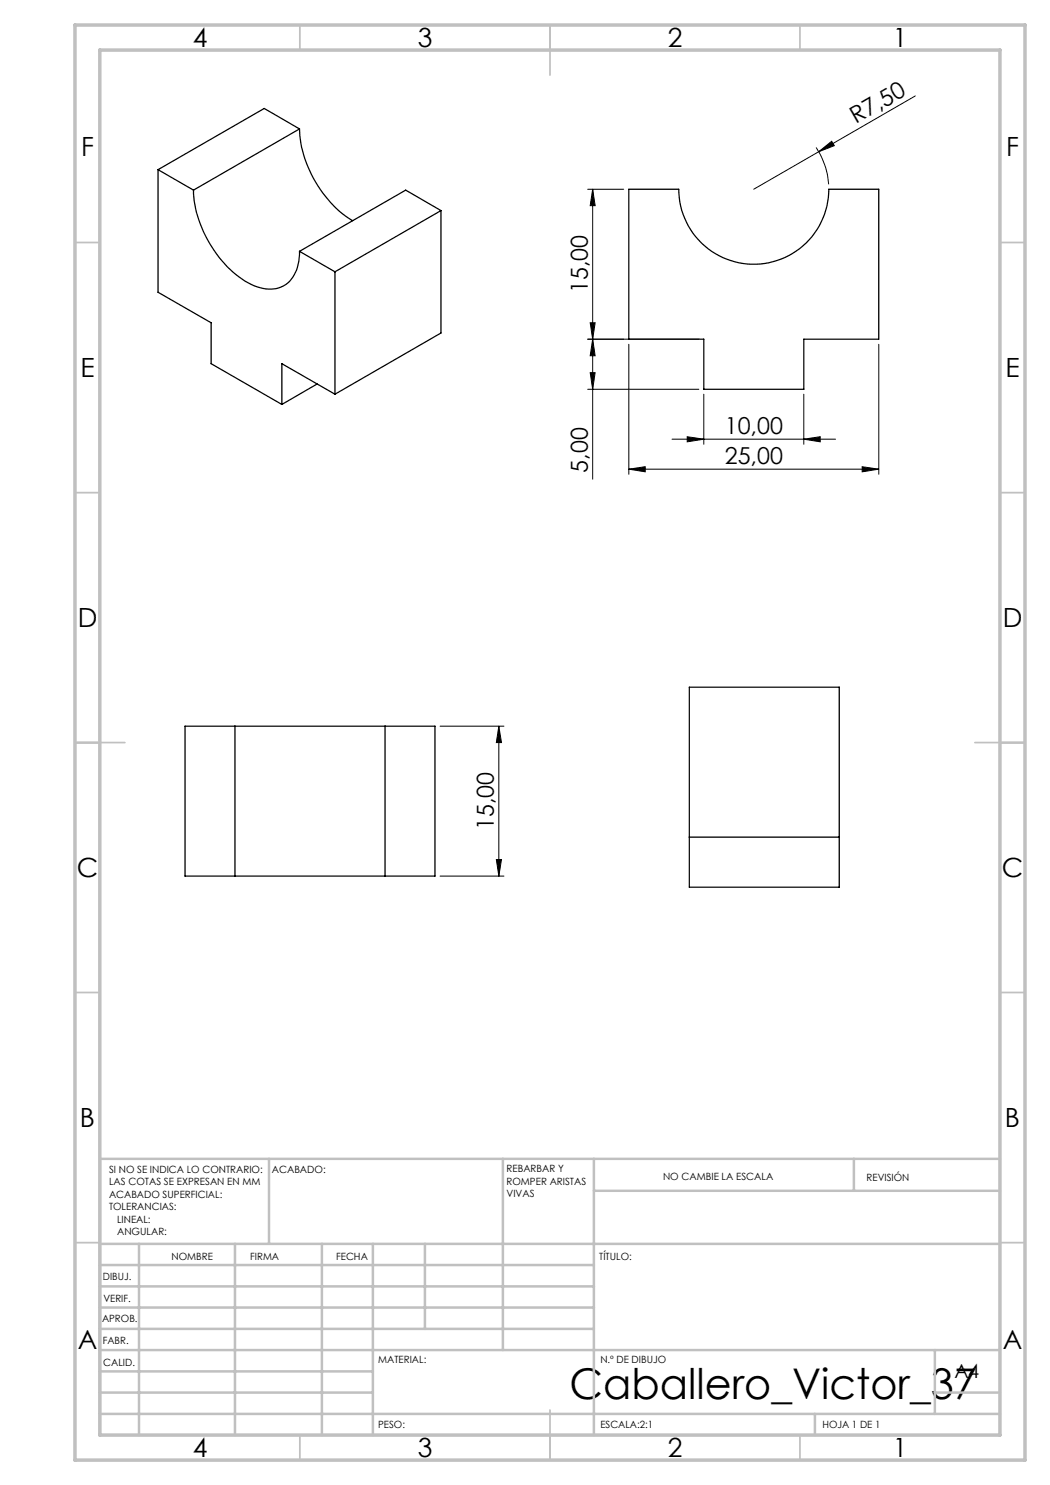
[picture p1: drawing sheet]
<svg xmlns="http://www.w3.org/2000/svg" width="210mm" height="297mm" viewBox="0 0 210 297" stroke-linecap="round" stroke-linejoin="round" font-family="sans-serif">
<g fill="none" stroke="#000" stroke-width=".2">
<path d="M183.1 19.2l-19.3 11.1M117.5 37.8h7.2M118.5 37.8l.5 3.3h-1zM118.5 37.8v58M163.2 29.5a15.3 15.3 0 0 1 2.5 7.4M163.8 30.3l2.5-2 .6 .8zM163.8 30.3l-13.1 7.5M117.5 77.9h22.3M118 64.6h1l-.5 3.2zM118 74.5h1l-.5 3.4zM118.5 67.8l.5 3.4h-1zM125.8 68.9v26"/>
<path d="M139.8 67.8h-22.3M140.8 78.8v10.1M160.8 78.8v10.1M175.8 68.9v26M125.8 93.8l3.2-.5v1.1zM125.8 93.8h50M134.4 87.8h32.7M137.4 87.3l3.4 .5-3.4 .6zM160.8 87.8l3.2-.5v1.1zM172.4 93.3l3.4 .5-3.4 .6zM88 145.2h12.8M99.8 145.2l.5 3.3h-1z"/>
<path d="M99.8 145.2v30M88 175.2h12.8M99.3 171.9h1l-.5 3.3z"/>
</g>
<g fill="none" stroke="#c0c0c0" stroke-width=".35">
<path d="M60 5v5M110 5v10M160 5v5M15 48.5h5M200 48.5h5M15 98.5h5M200 98.5h5M15 148.5h10M195 148.5h10M15 198.5h5M200 198.5h5M15 248.5h5"/>
<path d="M200 248.5h5M60 287v5M110 282v10M160 287v5"/>
</g>
<g fill="none" stroke="#c0c0c0" stroke-width=".5">
<path d="M53.8 231.8v17M100.6 231.8v38.2M118.8 231.8v55.2M118.8 238.2h81.2M170.8 231.8v6.4M200 231.8h-180v55.2M20 248.8h180M20 257.3h98.8M20 253h98.8M27.8 248.8v38.2M47 248.8v38.2M64.4 248.8v38.2"/>
<path d="M74.6 248.8v38.2M85 248.8v17M20 265.8h98.8M20 261.5h98.8M20 278.5h54.6M20 274.3h54.6M20 270h180M187 278.5h13M187 270v12.8M20 282.8h180M163 282.8v4.2"/>
</g>
<path d="M15 5h190v287h-190zM20 10h180v277h-180z" fill="none" stroke="#c0c0c0" stroke-width=".7"/>
<g fill="#000">
<path d="M163.8 30.3l2.5-2 .6 .8z"/>
<path d="M118 64.6h1l-.5 3.2zM118.5 37.8l.5 3.3h-1z"/>
<path d="M118 74.5h1l-.5 3.4zM118.5 67.8l.5 3.4h-1zM99.3 171.9h1l-.5 3.3zM99.8 145.2l.5 3.3h-1z"/>
<path d="M125.8 93.8l3.2-.5v1.1zM172.4 93.3l3.4 .5-3.4 .6z"/>
<path d="M160.8 87.8l3.2-.5v1.1zM137.4 87.3l3.4 .5-3.4 .6z"/>
</g>
<g fill="none" stroke="#000" stroke-width=".25">
<path d="M31.6 33.9v24.6l10.6 6.1v8.1l14.2 8.2M31.6 33.9l7.1 4.1M38.7 38a23.3 23.3 0 0 0 10.9 18.5 7 7 0 0 0 7.9 .2 7.9 7.9 0 0 0 2.4-6.4M59.9 25.8a23.4 23.4 0 0 0 10.6 18.3M59.9 25.8l-7.1-4.1-21.2 12.2M59.9 25.8l-21.2 12.2M125.8 37.8h9.9a15 15 0 0 0 15.1 15 15 15 0 0 0 15-15h10v30h-15v10.1h-20v-10.1h-15zM59.9 50.3l7.1 4.1M67 54.4v24.4M88.2 42.1l-21.2 12.3M88.2 42.1v24.5l-21.2 12.2M88.2 42.1l-7.1-4.1-21.2 12.3"/>
<path d="M63.4 76.8l-7 4.1M67 78.8l-10.6-6.1v8.2M137.9 137.4h30v40h-30zM47 145.2h30M47 145.2v30M47 145.2h-10v30h10M77 145.2v30M77 145.2h10v30h-10M47 175.2h30M137.9 167.4h30"/>
</g>
<text font-size="8.5" x="113.9" y="279.7">Caballero_Victor_37</text>
<g font-size="5.3">
<text x="38.5" y="9.5">4</text>
<text x="83.5" y="9.5">3</text>
<text x="133.6" y="9.5">2</text>
<text x="178.6" y="9.5">1</text>
<text x="16.2" y="31.3">F</text>
<text x="201.2" y="31.3">F</text>
<text x="16.1" y="75.5">E</text>
<text x="201.1" y="75.5">E</text>
<text x="15.5" y="125.5">D</text>
<text x="200.5" y="125.5">D</text>
<text x="15.4" y="175.5">C</text>
<text x="200.4" y="175.5">C</text>
<text x="16" y="225.5">B</text>
<text x="201" y="225.5">B</text>
<text x="15.5" y="269.8">A</text>
<text x="200.5" y="269.8">A</text>
<text x="38.5" y="291.5">4</text>
<text x="83.5" y="291.5">3</text>
<text x="133.6" y="291.5">2</text>
<text x="178.6" y="291.5">1</text>
</g>
<g font-size="4.7">
<text x="171.2" y="24.9" transform="rotate(-30 171.2 24.9)">R7,50</text>
<text x="117.5" y="58.6" transform="rotate(-90 117.5 58.6)">15,00</text>
<text x="145" y="86.8">10,00</text>
<text x="117.5" y="94.5" transform="rotate(-90 117.5 94.5)">5,00</text>
<text x="145" y="92.8">25,00</text>
<text x="98.8" y="166" transform="rotate(-90 98.8 166)">15,00</text>
</g>
<text font-size="3.9" x="190.9" y="275.5">A4</text>
<g font-size="2">
<text x="21.8" y="234.6">SI NO SE INDICA LO CONTRARIO:</text>
<text x="21.8" y="237.1">LAS COTAS SE EXPRESAN EN MM</text>
<text x="21.8" y="239.6">ACABADO SUPERFICIAL:</text>
<text x="54.4" y="234.6">ACABADO:</text>
<text x="101.3" y="234.5">REBARBAR Y</text>
<text x="101.3" y="237">ROMPER ARISTAS</text>
<text x="101.3" y="239.5">VIVAS</text>
<text x="132.6" y="236">NO CAMBIE LA ESCALA</text>
<text x="173.3" y="236.2">REVISIÓN</text>
<text x="21.8" y="242.1">TOLERANCIAS:</text>
<text x="23.4" y="244.6">LINEAL:</text>
<text x="23.4" y="247.1">ANGULAR:</text>
<text x="34.3" y="252">NOMBRE</text>
<text x="50" y="251.9">FIRMA</text>
<text x="67.2" y="251.9">FECHA</text>
<text x="119.9" y="251.9">TÍTULO:</text>
<text x="20.6" y="256.1">DIBUJ.</text>
<text x="20.7" y="260.3">VERIF.</text>
<text x="20.4" y="264.4">APROB.</text>
<text x="20.5" y="268.8">FABR.</text>
<text x="20.7" y="273.1">CALID.</text>
<text x="75.6" y="272.5">MATERIAL:</text>
<text x="120.1" y="272.5">N.º DE DIBUJO</text>
<text x="75.6" y="285.5">PESO:</text>
<text x="120.1" y="285.6">ESCALA:2:1</text>
<text x="164.5" y="285.6">HOJA 1 DE 1</text>
</g>
</svg>
